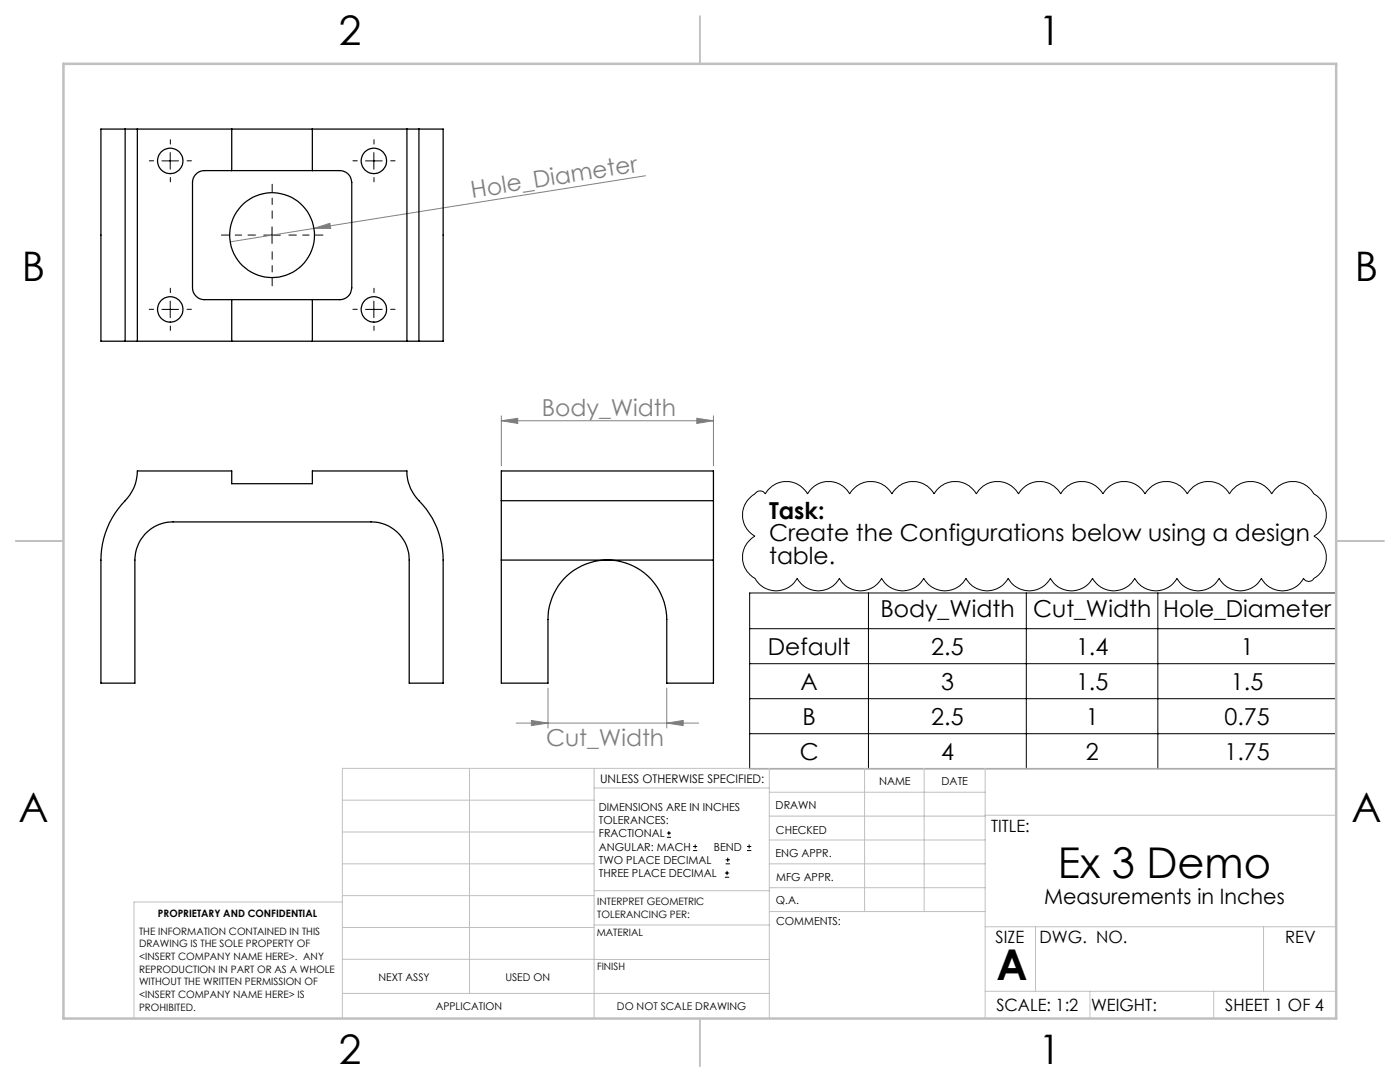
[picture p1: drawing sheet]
<svg xmlns="http://www.w3.org/2000/svg" width="279mm" height="216mm" viewBox="0 0 279 216" stroke-linecap="round" stroke-linejoin="round" font-family="sans-serif">
<g fill="none" stroke="#000" stroke-width=".2">
<path d="M32.3 32.1h3.3M34 30.4v3.4M73 32.1h3.3M74.6 30.4v3.4M52.6 46.9h3.4M54.3 45.3v3.3M32.3 61.7h3.3M34 60.1v3.3M73 61.7h3.3M74.6 60.1v3.3M149.9 99.1l.8-.7a1.19 1.19 0 0 1 2 .2 4.8 4.8 0 0 1 8.4 0 4.8 4.8 0 0 1 8.5 0 4.8 4.8 0 0 1 8.4 0 4.8 4.8 0 0 1 8.4 0 4.8 4.8 0 0 1 8.4 0 4.8 4.8 0 0 1 8.5 0 4.8 4.8 0 0 1 8.4 0 4.8 4.8 0 0 1 8.4 0 4.8 4.8 0 0 1 8.4 0 4.8 4.8 0 0 1 8.5 0 4.8 4.8 0 0 1 8.4 0 4.8 4.8 0 0 1 8.4 0 4.8 4.8 0 0 1 8.4 0 4.8 4.8 0 0 1 0 8.4 4.9 4.9 0 0 1-.1 8.5 1.15 1.15 0 0 1-2-.1 4.8 4.8 0 0 1-8.4 0 4.8 4.8 0 0 1-8.4 0 4.8 4.8 0 0 1-8.4 0 4.8 4.8 0 0 1-8.5 0 4.8 4.8 0 0 1-8.3 0 4.8 4.8 0 0 1-8.5 0 4.8 4.8 0 0 1-8.4 0 4.8 4.8 0 0 1-8.4 0 4.8 4.8 0 0 1-8.4 0 4.8 4.8 0 0 1-8.5 0 4.8 4.8 0 0 1-8.4 0 4.8 4.8 0 0 1-8.4 0 4.8 4.8 0 0 1-8.4 0 4.8 4.8 0 0 1 0-8.4 4.8 4.8 0 0 1-.8-7.9zM149.6 118.3h117.1v35.1h-117.1z"/>
<path d="M173.3 118.3v35.1M204.8 118.3v35.1M231.1 118.3v35.1M149.6 125.4h117.1M149.6 132.4h117.1M149.6 139.4h117.1M149.6 146.4h117.1M133.1 167.1h.8M133.1 166.2h.8M133.5 165.8v.9M138.3 169.7h.8M138.3 168.9h.8"/>
<path d="M138.7 168.5v.8M144.7 175h.8M144.7 174.2h.8M144.8 172.4h.9M144.8 171.6h.9M145.1 173.8v.8M145.2 171.1v.9M149.1 169.7h.8M149.1 168.9h.8M149.5 168.5v.8"/>
</g>
<g fill="none" stroke="#808080" stroke-width=".2">
<path d="M128.8 35.1l-66.1 10.5M62.7 45.6l3.1-1 .2 1zM62.7 45.6l-16.8 2.7M100 84l3.3-.5v1zM100 83v10M100 84h42.4M139.1 83.5l3.3 .5-3.3 .5zM142.4 83v10M109.4 137.3v8M133.1 137.3v8M103 144.3h36.4M106 143.8l3.4 .5-3.4 .5z"/>
<path d="M133.1 144.3l3.2-.5v1z"/>
</g>
<path d="M51 46.9h-6.8M54.3 43.6v-6.8M54.3 50.2v6.8M57.6 46.9h6.8" fill="none" stroke="#000" stroke-width=".2" stroke-dasharray="15.2 1.3 1.3 1.3" stroke-dashoffset="13.7"/>
<g fill="none" stroke="#000" stroke-width=".2" stroke-dasharray="15.2 1.3 1.3 1.3">
<path d="M30.7 32.1h-.9M34 28.8v-.9M34 35.4v.9M37.3 32.1h.9M71.3 32.1h-.9M74.6 28.8v-.9M74.6 35.4v.9M78 32.1h.8M34 58.4v-.9M74.6 58.4v-.9M30.7 61.7h-.9M34 65.1v.8"/>
<path d="M37.3 61.7h.9M71.3 61.7h-.9M74.6 65.1v.8M78 61.7h.8"/>
</g>
<g fill="none" stroke="#c0c0c0" stroke-width=".2">
<path d="M68.3 159.7h50.3M93.7 153.3v44.9M118.6 153.3v49.9M118.6 157.2h34.9M153.5 153.3v49.9M153.5 158.1h43.1M172.5 153.3v28.6M184.4 153.3v28.6M196.6 153.3v49.9M266.7 153.3h-198.4v49.9M68.3 178.7h50.3M68.3 172.4h50.3"/>
<path d="M68.3 166h50.3M68.3 180h-41.6v23.2M118.6 177.7h35M153.5 167.6h43.1M153.5 162.8h43.1M153.5 172.4h43.1M153.5 177.1h43.1M196.6 162.7h70.1M68.3 198.2h85.2M68.3 191.4l85.2 .1M68.3 185.1h50.3M118.6 184.6h35"/>
<path d="M153.6 181.9h43M196.6 197.8h70.1M196.6 184.9h70.1M206.7 184.9v12.9M217.5 197.8v5.4M242.2 197.8v5.4M252.2 184.9v12.9"/>
</g>
<path d="M139.7 3.2v9.5M3.1 107.9h9.6M266.7 107.9h9.5M139.7 203.2v9.6" fill="none" stroke="#c0c0c0" stroke-width=".25"/>
<path d="M12.7 12.7h254v190.5h-254z" fill="none" stroke="#c0c0c0" stroke-width=".5"/>
<g fill="#808080">
<path d="M62.7 45.6l3.1-1 .2 1z"/>
<path d="M106 143.8l3.4 .5-3.4 .5zM133.1 144.3l3.2-.5v1z"/>
<path d="M100 84l3.3-.5v1zM139.1 83.5l3.3 .5-3.3 .5z"/>
</g>
<g fill="none" stroke="#000" stroke-width=".25">
<path d="M25 25.8h2.4M25 25.8h-4.9v42.3h4.9M25 25.8v42.3M27.4 25.8h53.8M27.4 25.8v42.3M39.3 34.6a2.25 2.25 0 0 1 1.5-.6h27a2.39 2.39 0 0 1 2.4 2.4v21a2.39 2.39 0 0 1-2.4 2.4h-27a2.39 2.39 0 0 1-2.4-2.4v-21a2.29 2.29 0 0 1 .9-1.8zM46.2 25.8v8.2M62.3 25.8v8.2M81.2 25.8h2.4M81.2 25.8v42.3M83.6 25.8h4.8v42.3h-4.8M83.6 25.8v42.3"/>
<path d="M46.2 59.8v8.3M62.3 59.8v8.3M25 68.1h2.4M27.4 68.1h53.8M81.2 68.1h2.4M27.4 94h18.8v2.5h16.1v-2.5h18.9a8.8 8.8 0 0 0 3.1 6.7 16.5 16.5 0 0 1 4.1 11.1v24.5h-6.7v-24.5a7.6 7.6 0 0 0-7.7-7.7h-39.5a7.6 7.6 0 0 0-7.6 7.7v24.5h-6.8v-24.5a17.4 17.4 0 0 1 5.4-12.5 8.3 8.3 0 0 0 1.9-5.3zM100 99.9v11.9M100 99.9v-5.9h42.4v5.9M100 99.9h42.4M142.4 99.9v11.9M100 111.8v24.5h9.4v-12.7a11.9 11.9 0 0 1 11.8-11.8 11.9 11.9 0 0 1 11.9 11.8v12.7h9.3v-24.5M100 111.8h42.4"/>
<circle cx="34" cy="32.1" r="2.54"/>
<circle cx="74.6" cy="32.1" r="2.54"/>
<circle cx="54.3" cy="46.9" r="8.5"/>
<circle cx="34" cy="61.7" r="2.54"/>
<circle cx="74.6" cy="61.7" r="2.54"/>
</g>
<g font-size="8.5">
<text x="211.1" y="175.2">Ex 3 Demo</text>
<text x="198.9" y="195.5">A</text>
</g>
<g font-size="8.1">
<text x="67.6" y="8.9">2</text>
<text x="207.3" y="8.9">1</text>
<text x="4.4" y="56.2">B</text>
<text x="270.4" y="56.2">B</text>
<text x="3.7" y="164.1">A</text>
<text x="269.7" y="164.1">A</text>
<text x="67.6" y="212.4">2</text>
<text x="207.3" y="212.4">1</text>
</g>
<g font-size="4.7" fill="#808080">
<text x="94.3" y="39.5" transform="rotate(-9 94.3 39.5)">Hole_Diameter</text>
<text x="108.1" y="82.9">Body_Width</text>
<text x="109" y="148.8">Cut_Width</text>
</g>
<g font-size="4.7">
<text x="153.5" y="103.5">Task:</text>
<text x="153.5" y="108">Create the Configurations below using a design</text>
<text x="153.5" y="112.5">table.</text>
<text x="175.7" y="123.1">Body_Width</text>
<text x="206.2" y="123.1">Cut_Width</text>
<text x="232.1" y="123.1">Hole_Diameter</text>
<text x="153.2" y="130.6">Default</text>
<text x="185.9" y="130.6">2.5</text>
<text x="214.7" y="130.6">1.4</text>
<text x="247.6" y="130.6">1</text>
<text x="159.8" y="137.6">A</text>
<text x="187.8" y="137.6">3</text>
<text x="214.7" y="137.6">1.5</text>
<text x="245.7" y="137.6">1.5</text>
<text x="160.2" y="144.6">B</text>
<text x="185.9" y="144.6">2.5</text>
<text x="216.7" y="144.6">1</text>
<text x="244.4" y="144.6">0.75</text>
<text x="159.6" y="151.6">C</text>
<text x="187.8" y="151.6">4</text>
<text x="216.7" y="151.6">2</text>
<text x="244.4" y="151.6">1.75</text>
</g>
<text font-size="4.2" x="208.4" y="180.3">Measurements in Inches</text>
<g font-size="3.4">
<text x="197.8" y="166">TITLE:</text>
<text x="198.7" y="188.1">SIZE</text>
<text x="207.5" y="188.1">DWG. NO.</text>
<text x="256.5" y="188.2">REV</text>
<text x="198.8" y="201.7">SCALE: 1:2</text>
<text x="217.7" y="201.8">WEIGHT:</text>
<text x="244.5" y="201.7">SHEET 1 OF 4</text>
</g>
<text font-size="2.4" x="119.8" y="156.2">UNLESS OTHERWISE SPECIFIED:</text>
<g font-size="2.2">
<text x="119.5" y="161.8">DIMENSIONS ARE IN INCHES</text>
<text x="154.8" y="161.4">DRAWN</text>
<text x="175.4" y="156.6">NAME</text>
<text x="187.9" y="156.7">DATE</text>
<text x="119.5" y="164.4">TOLERANCES:</text>
<text x="119.5" y="167.1">FRACTIONAL</text>
<text x="154.9" y="166.3">CHECKED</text>
<text x="119.5" y="169.7">ANGULAR: MACH</text>
<text x="119.5" y="172.4">TWO PLACE DECIMAL</text>
<text x="142.5" y="169.7">BEND</text>
<text x="154.8" y="171">ENG APPR.</text>
<text x="119.5" y="175">THREE PLACE DECIMAL</text>
<text x="154.9" y="175.7">MFG APPR.</text>
<text x="154.9" y="180.4">Q.A.</text>
<text x="154.9" y="184.6">COMMENTS:</text>
</g>
<g font-size="2.1">
<text x="75.5" y="195.7">NEXT ASSY</text>
<text x="100.9" y="195.7">USED ON</text>
<text x="86.9" y="201.5">APPLICATION</text>
<text x="123.1" y="201.6">DO NOT SCALE DRAWING</text>
</g>
<g font-size="2">
<text x="31.5" y="182.9">PROPRIETARY AND CONFIDENTIAL</text>
<text x="119.2" y="180.6">INTERPRET GEOMETRIC</text>
<text x="119.2" y="183.1">TOLERANCING PER:</text>
<text x="27.8" y="186.5">THE INFORMATION CONTAINED IN THIS</text>
<text x="27.8" y="189">DRAWING IS THE SOLE PROPERTY OF</text>
<text x="27.8" y="191.6">&lt;INSERT COMPANY NAME HERE&gt;. ANY</text>
<text x="119.1" y="186.7">MATERIAL</text>
<text x="27.8" y="194.1">REPRODUCTION IN PART OR AS A WHOLE</text>
<text x="27.8" y="196.6">WITHOUT THE WRITTEN PERMISSION OF</text>
<text x="119.1" y="193.5">FINISH</text>
<text x="27.8" y="199.1">&lt;INSERT COMPANY NAME HERE&gt; IS</text>
<text x="27.8" y="201.7">PROHIBITED.</text>
</g>
</svg>
